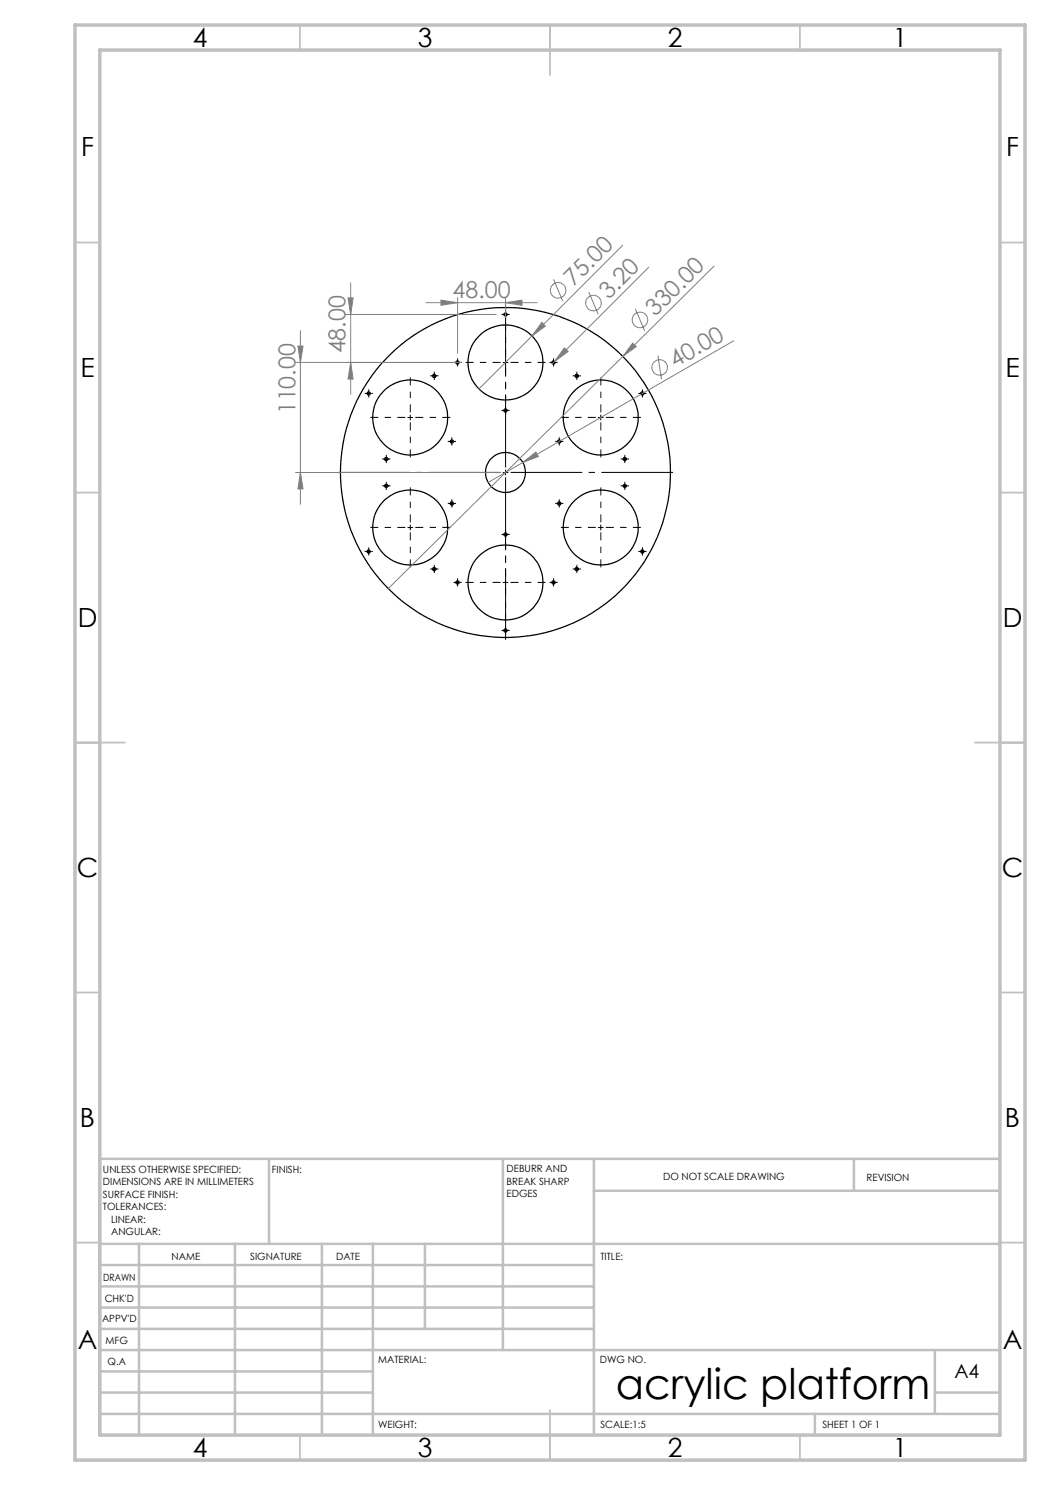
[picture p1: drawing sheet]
<svg xmlns="http://www.w3.org/2000/svg" width="210mm" height="297mm" viewBox="0 0 210 297" stroke-linecap="round" stroke-linejoin="round" font-family="sans-serif">
<g fill="none" stroke="#000" stroke-width=".25">
<circle cx="73.7" cy="78.7" r=".32"/>
<circle cx="86.8" cy="75.2" r=".33"/>
<circle cx="91.5" cy="72.5" r=".33"/>
<circle cx="101.1" cy="72.5" r="7.5"/>
<circle cx="101.1" cy="62.9" r=".32"/>
<circle cx="110.7" cy="72.5" r=".33"/>
<circle cx="115.3" cy="75.2" r=".33"/>
<circle cx="128.5" cy="78.7" r=".33"/>
<circle cx="77.2" cy="91.8" r=".33"/>
<circle cx="77.3" cy="97.2" r=".32"/>
<circle cx="82" cy="83.5" r="7.5"/>
<circle cx="90.4" cy="88.3" r=".31"/>
<circle cx="101.1" cy="94.5" r="4"/>
<circle cx="101.1" cy="94.5" r="33"/>
<circle cx="101.1" cy="82.1" r=".33"/>
<circle cx="111.8" cy="88.3" r=".31"/>
<circle cx="120.1" cy="83.5" r="7.5"/>
<circle cx="125" cy="91.8" r=".32"/>
<circle cx="125" cy="97.2" r=".31"/>
<circle cx="73.7" cy="110.3" r=".32"/>
<circle cx="82" cy="105.5" r="7.5"/>
<circle cx="86.8" cy="113.8" r=".33"/>
<circle cx="90.3" cy="100.7" r=".32"/>
<circle cx="91.5" cy="116.5" r=".33"/>
<circle cx="101.1" cy="116.5" r="7.5"/>
<circle cx="101.1" cy="106.9" r=".33"/>
<circle cx="110.7" cy="116.5" r=".33"/>
<circle cx="111.8" cy="100.7" r=".32"/>
<circle cx="115.3" cy="113.8" r=".33"/>
<circle cx="120.1" cy="105.5" r="7.5"/>
<circle cx="128.5" cy="110.3" r=".33"/>
<circle cx="101.1" cy="126.1" r=".33"/>
</g>
<g fill="none" stroke="#808080" stroke-width=".2">
<path d="M69.6 59.6h1l-.5 3.3zM70.1 56.5v22.3M91.5 59.5v11.2M101.1 59.5v4M110.7 55.9l1.9 4.4M117.8 58.4l1.8 4.4M124.5 49.1l-28.7 28.7M129.8 53.4l-19.3 19.3M142.8 53.2l-18.2 18.1M59.1 72.5h33M59.6 69.2h1l-.5 3.3zM60.1 66.1v34.8"/>
<path d="M69.1 62.9h30.2M70.1 72.5l.5 3.3h-1zM85.2 60.5h22.3M88.2 60l3.3 .5-3.3 .6zM101.1 60.5l3.3-.5v1.1zM108.4 64.5l.7 .7-2.7 2zM112.9 69.6l.7 .7-2.7 2zM124.6 71.3l-47 46.4M126.5 68.6l.7 .7-2.6 2zM127.1 61.8l1.8 4.4M131.6 71.1l.7 4.7M146.8 68.2l-42.2 24.3"/>
<path d="M59.1 94.5h41M60.1 94.5l.5 3.3h-1zM104.6 92.5l2.6-2.1 .5 .9zM104.6 92.5l-7 4"/>
<circle cx="111.6" cy="58.1" r="1.55"/>
<circle cx="118.7" cy="60.6" r="1.57"/>
<circle cx="128" cy="64" r="1.56"/>
<circle cx="131.9" cy="73.5" r="1.55"/>
</g>
<path d="M100.1 94.5h-32.5M101.1 93.5v-32.5M101.1 95.5v32.5M102.1 94.5h32.5" fill="none" stroke="#000" stroke-width=".2" stroke-dasharray="15.2 1.3 1.3 1.3" stroke-dashoffset=".9" stroke-linecap="butt"/>
<g fill="none" stroke="#000" stroke-width=".2" stroke-dasharray="15.2 1.3 1.3 1.3" stroke-dashoffset="13.6" stroke-linecap="butt">
<path d="M100.1 72.5h-7M101.1 71.5v-7M101.1 73.5v7M102.1 72.5h7M81.1 83.5h-7M82.1 82.5v-7M82.1 84.5v7M83.1 83.5h7M119.2 83.5h-7M120.2 82.5v-7M120.2 84.5v7M121.2 83.5h7"/>
<path d="M81.1 105.5h-7M82.1 104.5v-7M82.1 106.5v7M83.1 105.5h7M100.1 116.5h-7M101.1 115.5v-7M101.1 117.5v7M102.1 116.5h7M119.2 105.5h-7M120.2 104.5v-7M120.2 106.5v7M121.2 105.5h7"/>
</g>
<g fill="none" stroke="#000" stroke-width=".2" stroke-dasharray="15.2 1.3 1.3 1.3" stroke-linecap="butt">
<path d="M73.2 78.7h-.3M73.7 78.2v-.3M73.7 79.2v.3M74.2 78.7h.4M86.4 75.2h-.4M86.9 74.7v-.4M86.9 75.7v.3M87.4 75.2h.3M91 72.5h-.3M91.5 72v-.3M91.5 73v.3M92 72.5h.3"/>
<path d="M100.6 62.9h-.3M101.1 62.4v-.3M101.1 63.4v.3M101.6 62.9h.3M110.2 72.5h-.3M110.7 72v-.3M110.7 73v.3M111.2 72.5h.3M114.9 75.2h-.4M115.4 74.7v-.4M115.4 75.7v.3M115.9 75.2h.3"/>
<path d="M128 78.7h-.3M128.5 78.2v-.3M128.5 79.2v.3M129 78.7h.3M76.8 97.2h-.4M76.8 91.8h-.4M77.3 96.7v-.4M77.3 97.7v.3M77.3 91.3v-.3M77.3 92.3v.3M77.8 97.2h.3M77.8 91.8h.3"/>
<path d="M89.9 88.3h-.3M90.4 87.8v-.3M90.4 88.8v.3M90.9 88.3h.3M100.6 82.1h-.3M101.1 81.6v-.3M101.1 82.6v.3M101.6 82.1h.3M111.4 88.3h-.4M111.9 87.8v-.3M111.9 88.8v.3M112.4 88.3h.3"/>
<path d="M124.5 91.8h-.4M124.5 97.2h-.4M125 91.3v-.3M125 92.3v.3M125 96.7v-.4M125 97.7v.3M125.5 91.8h.3M125.5 97.2h.3M73.2 110.3h-.3M73.7 109.8v-.3M73.7 110.8v.3M74.2 110.3h.4"/>
<path d="M86.4 113.8h-.4M86.9 113.3v-.3M86.9 114.3v.3M87.4 113.8h.3M89.9 100.7h-.3M90.4 100.2v-.3M90.4 101.2v.3M90.9 100.7h.3M91 116.5h-.3M91.5 116v-.3M91.5 117v.3M92 116.5h.3"/>
<path d="M100.6 106.9h-.3M101.1 106.4v-.3M101.1 107.4v.3M101.6 106.9h.3M110.2 116.5h-.3M110.7 116v-.3M110.7 117v.3M111.2 116.5h.3M111.4 100.7h-.4M111.9 100.2v-.3M111.9 101.2v.3M112.4 100.7h.3"/>
<path d="M114.9 113.8h-.4M115.4 113.3v-.3M115.4 114.3v.3M115.9 113.8h.3M128 110.3h-.3M128.5 109.8v-.3M128.5 110.8v.3M129 110.3h.3M100.6 126.1h-.3M101.1 125.6v-.3M101.1 126.6v.3M101.6 126.1h.3"/>
</g>
<g fill="none" stroke="#000" stroke-width=".2">
<path d="M73.2 78.7h1M73.7 78.2v1M86.4 75.2h.9M86.9 74.7v1M91 72.5h1M91.5 72v1M100.6 72.5h1M100.6 62.9h1M101.1 62.4v1M101.1 72v1M110.2 72.5h1M110.7 72v1"/>
<path d="M114.9 75.2h1M115.4 74.7v1M128 78.7h1M128.5 78.2v1M76.7 91.8h1.1M76.7 97.2h1.1M77.3 91.3v1M77.3 96.7v1M81.6 83.5h1M82.1 83v1M89.9 88.3h1M90.3 87.8v1"/>
<path d="M100.6 94.5h1M100.6 82.1h1M101.1 81.6v1M101.1 94v1M111.3 88.3h1M111.8 87.8v1M119.7 83.5h1M120.2 83v1M124.5 91.8h.9M124.5 97.2h.9M125 91.3v1M125 96.7v1"/>
<path d="M73.2 110.3h1M73.7 109.8v1M81.6 105.5h1M82.1 105v1M86.4 113.8h.9M86.9 113.3v1M89.9 100.7h1M90.3 100.2v1M91 116.5h1M91.5 116v1M100.6 116.5h1M100.6 106.9h1"/>
<path d="M101.1 106.4v1M101.1 116v1M110.2 116.5h1M110.7 116v1M111.3 100.7h1M111.8 100.2v1M114.9 113.8h1M115.4 113.3v1M119.7 105.5h1M120.2 105v1M128 110.3h1M128.5 109.8v1"/>
<path d="M100.6 126.1h1M101.1 125.6v1"/>
</g>
<g fill="none" stroke="#c0c0c0" stroke-width=".35">
<path d="M60 5v5M110 5v10M160 5v5M15 48.5h5M200 48.5h5M15 98.5h5M200 98.5h5M15 148.5h10M195 148.5h10M15 198.5h5M200 198.5h5M15 248.5h5"/>
<path d="M200 248.5h5M60 287v5M110 282v10M160 287v5"/>
</g>
<g fill="none" stroke="#c0c0c0" stroke-width=".5">
<path d="M53.8 231.8v17M100.6 231.8v38.2M118.8 231.8v55.2M118.8 238.2h81.2M170.8 231.8v6.4M200 231.8h-180v55.2M20 248.8h180M20 257.3h98.8M20 253h98.8M27.8 248.8v38.2M47 248.8v38.2M64.4 248.8v38.2"/>
<path d="M74.6 248.8v38.2M85 248.8v17M20 265.8h98.8M20 261.5h98.8M20 278.5h54.6M20 274.3h54.6M20 270h180M187 278.5h13M187 270v12.8M20 282.8h180M163 282.8v4.2"/>
</g>
<path d="M15 5h190v287h-190zM20 10h180v277h-180z" fill="none" stroke="#c0c0c0" stroke-width=".7"/>
<g fill="#808080">
<path d="M104.6 92.5l2.6-2.1 .5 .9z"/>
<path d="M126.5 68.6l.7 .7-2.6 2z"/>
<path d="M112.9 69.6l.7 .7-2.7 2z"/>
<path d="M108.4 64.5l.7 .7-2.7 2z"/>
<path d="M88.2 60l3.3 .5-3.3 .6zM101.1 60.5l3.3-.5v1.1z"/>
<path d="M60.1 94.5l.5 3.3h-1zM59.6 69.2h1l-.5 3.3z"/>
<path d="M69.6 59.6h1l-.5 3.3zM70.1 72.5l.5 3.3h-1z"/>
</g>
<text font-size="8.5" x="123.2" y="279.7">acrylic platform</text>
<g font-size="5.3">
<text x="38.5" y="9.5">4</text>
<text x="83.5" y="9.5">3</text>
<text x="133.6" y="9.5">2</text>
<text x="178.6" y="9.5">1</text>
<text x="16.2" y="31.3">F</text>
<text x="201.2" y="31.3">F</text>
<text x="16.1" y="75.5">E</text>
<text x="201.1" y="75.5">E</text>
<text x="15.5" y="125.5">D</text>
<text x="200.5" y="125.5">D</text>
<text x="15.4" y="175.5">C</text>
<text x="200.4" y="175.5">C</text>
<text x="16" y="225.5">B</text>
<text x="201" y="225.5">B</text>
<text x="15.5" y="269.8">A</text>
<text x="200.5" y="269.8">A</text>
<text x="38.5" y="291.5">4</text>
<text x="83.5" y="291.5">3</text>
<text x="133.6" y="291.5">2</text>
<text x="178.6" y="291.5">1</text>
</g>
<g font-size="4.7" fill="#808080">
<text x="90.5" y="59.5">48.00</text>
<text x="114.7" y="57.4" transform="rotate(-45 114.7 57.4)">75.00</text>
<text x="121.7" y="60" transform="rotate(-45 121.7 60)">3.20</text>
<text x="131" y="63.4" transform="rotate(-45 131 63.4)">330.00</text>
<text x="69.1" y="70.7" transform="rotate(-90 69.1 70.7)">48.00</text>
<text x="135" y="73.7" transform="rotate(-30 135 73.7)">40.00</text>
<text x="59.1" y="82.9" transform="rotate(-90 59.1 82.9)">110.00</text>
</g>
<text font-size="3.9" x="190.9" y="275.5">A4</text>
<g font-size="2">
<text x="20.6" y="234.6">UNLESS OTHERWISE SPECIFIED:</text>
<text x="20.6" y="237.1">DIMENSIONS ARE IN MILLIMETERS</text>
<text x="20.6" y="239.6">SURFACE FINISH:</text>
<text x="54.4" y="234.6">FINISH:</text>
<text x="101.3" y="234.5">DEBURR AND</text>
<text x="101.3" y="237">BREAK SHARP</text>
<text x="101.3" y="239.5">EDGES</text>
<text x="132.6" y="236">DO NOT SCALE DRAWING</text>
<text x="173.3" y="236.2">REVISION</text>
<text x="20.6" y="242.1">TOLERANCES:</text>
<text x="22.2" y="244.6">LINEAR:</text>
<text x="22.2" y="247.1">ANGULAR:</text>
<text x="34.3" y="252">NAME</text>
<text x="50" y="251.9">SIGNATURE</text>
<text x="67.2" y="251.9">DATE</text>
<text x="120.1" y="251.9">TITLE:</text>
<text x="20.6" y="256.1">DRAWN</text>
<text x="20.9" y="260.3">CHK'D</text>
<text x="20.4" y="264.4">APPV'D</text>
<text x="21.1" y="268.8">MFG</text>
<text x="21.5" y="273">Q.A</text>
<text x="75.6" y="272.5">MATERIAL:</text>
<text x="120" y="272.5">DWG NO.</text>
<text x="75.6" y="285.5">WEIGHT:</text>
<text x="120.1" y="285.6">SCALE:1:5</text>
<text x="164.5" y="285.6">SHEET 1 OF 1</text>
</g>
</svg>
